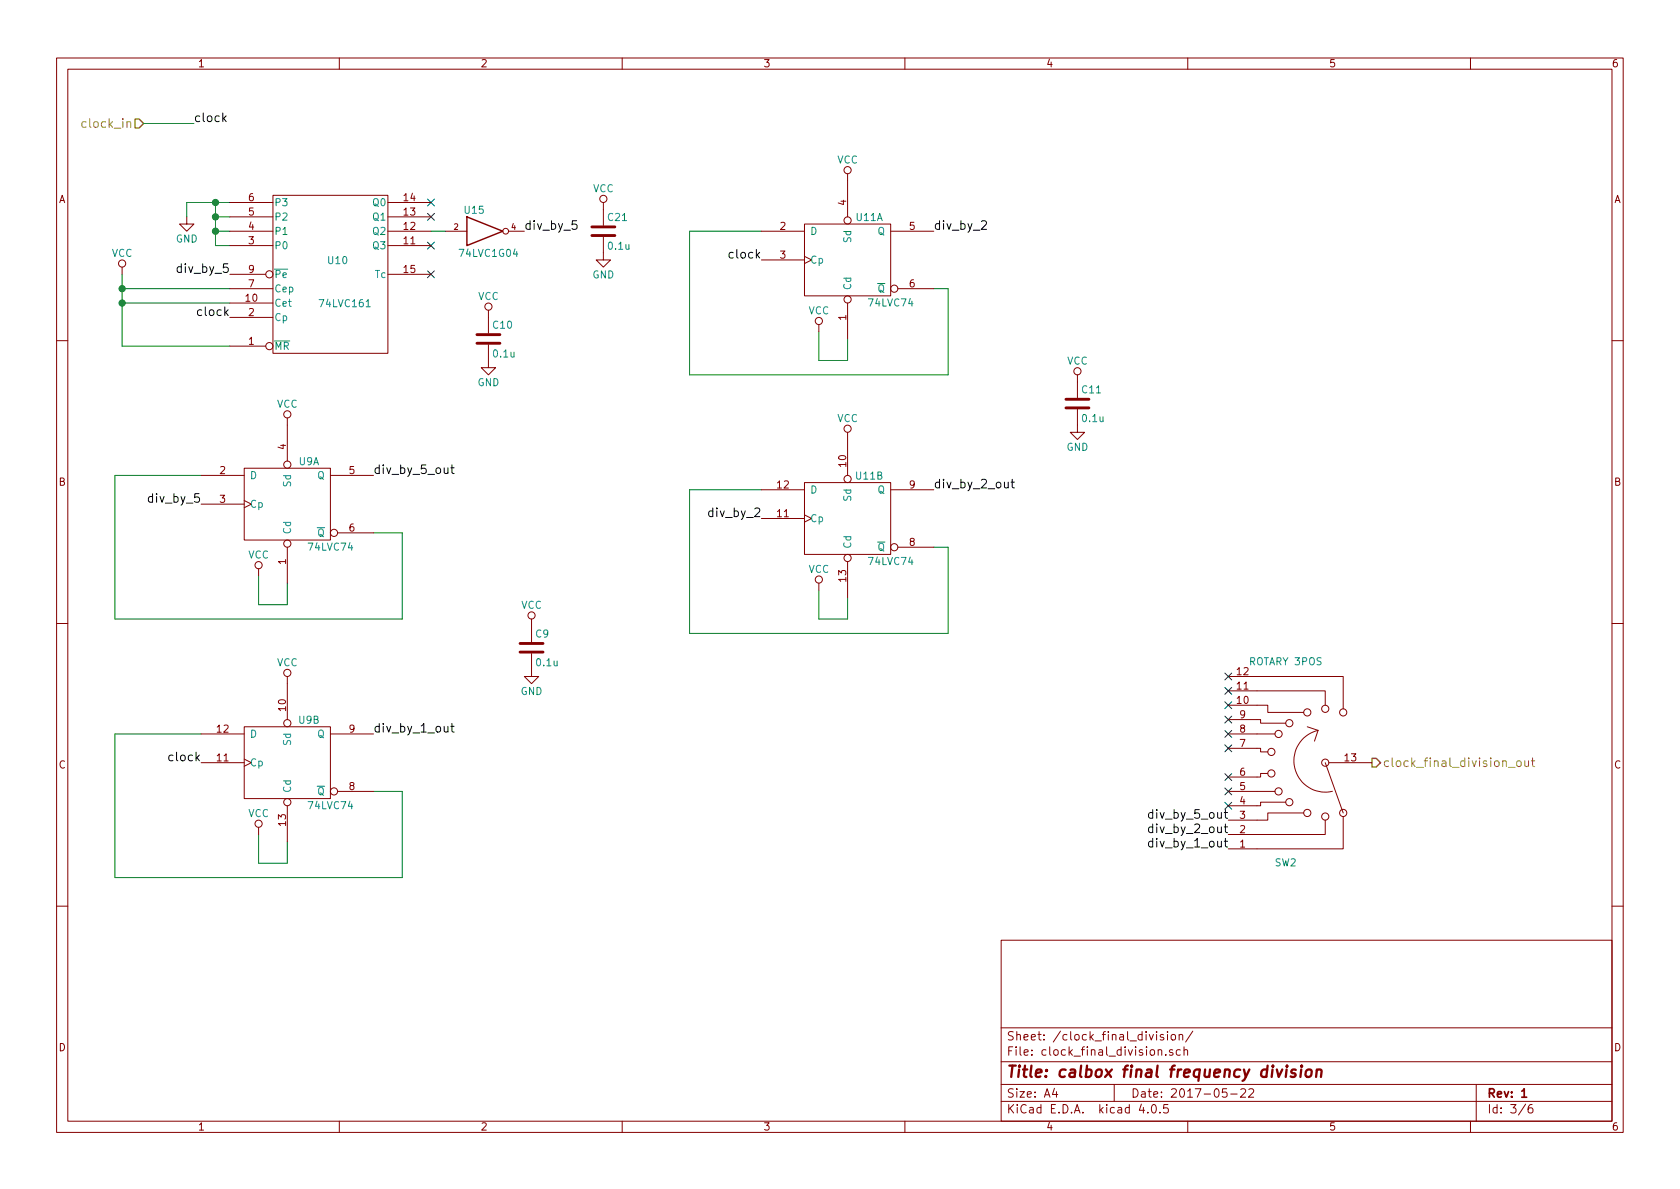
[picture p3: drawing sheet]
EESchema Schematic File Version 2
LIBS:power
LIBS:device
LIBS:transistors
LIBS:conn
LIBS:linear
LIBS:regul
LIBS:74xx
LIBS:cmos4000
LIBS:adc-dac
LIBS:memory
LIBS:xilinx
LIBS:microcontrollers
LIBS:dsp
LIBS:microchip
LIBS:analog_switches
LIBS:motorola
LIBS:texas
LIBS:intel
LIBS:audio
LIBS:interface
LIBS:digital-audio
LIBS:philips
LIBS:display
LIBS:cypress
LIBS:siliconi
LIBS:opto
LIBS:atmel
LIBS:contrib
LIBS:valves
LIBS:switches
LIBS:74xgxx
LIBS:calbox
LIBS:Oscillators
LIBS:calbox-cache
EELAYER 25 0
EELAYER END
$Descr A4 11693 8268
encoding utf-8
Sheet 3 6
Title "calbox final frequency division"
Date "2017-05-22"
Rev "1"
Comp ""
Comment1 ""
Comment2 ""
Comment3 ""
Comment4 ""
$EndDescr
Wire Wire Line
	850  1900 850  2400
Wire Wire Line
	850  2400 1600 2400
NoConn ~ 3000 1900
NoConn ~ 3000 1700
Wire Wire Line
	1600 2100 850  2100
Connection ~ 850  2100
Wire Wire Line
	850  2000 1600 2000
Connection ~ 850  2000
Text Label 1600 2200 2    60   ~ 0
clock
$Comp
L GND #PWR032
U 1 1
P 1300 1500
F 0 "#PWR032" H 1300 1250 50  0001 C CNN
F 1 "GND" H 1300 1350 50  0000 C CNN
F 2 "" H 1300 1500 50  0000 C CNN
F 3 "" H 1300 1500 50  0000 C CNN
	1    1300 1500
	1    0    0    -1  
$EndComp
Wire Wire Line
	1300 1500 1300 1400
Wire Wire Line
	1300 1400 1600 1400
Wire Wire Line
	1600 1500 1500 1500
Wire Wire Line
	1500 1400 1500 1700
Connection ~ 1500 1400
Wire Wire Line
	1500 1600 1600 1600
Connection ~ 1500 1500
Wire Wire Line
	1500 1700 1600 1700
Connection ~ 1500 1600
NoConn ~ 3000 1400
NoConn ~ 3000 1500
Text Label 3650 1600 0    60   ~ 0
div_by_5
Text Label 1600 1900 2    60   ~ 0
div_by_5
Text Label 2600 3300 0    60   ~ 0
div_by_5_out
Wire Wire Line
	1800 4000 1800 4200
Wire Wire Line
	1800 4200 2000 4200
Wire Wire Line
	2000 4200 2000 4050
Wire Wire Line
	2600 3700 2800 3700
Wire Wire Line
	2800 3700 2800 4300
Wire Wire Line
	2800 4300 800  4300
Wire Wire Line
	800  4300 800  3300
Wire Wire Line
	800  3300 1400 3300
Text Label 1400 3500 2    60   ~ 0
div_by_5
Text Label 2600 5100 0    60   ~ 0
div_by_1_out
Wire Wire Line
	2600 5500 2800 5500
Wire Wire Line
	2800 5500 2800 6100
Wire Wire Line
	2800 6100 800  6100
Wire Wire Line
	800  6100 800  5100
Wire Wire Line
	800  5100 1400 5100
Wire Wire Line
	1800 5800 1800 6000
Wire Wire Line
	1800 6000 2000 6000
Wire Wire Line
	2000 6000 2000 5850
Text Label 1400 5300 2    60   ~ 0
clock
Text Label 5300 1800 2    60   ~ 0
clock
Wire Wire Line
	5300 1600 4800 1600
Wire Wire Line
	4800 1600 4800 2600
Wire Wire Line
	4800 2600 6600 2600
Wire Wire Line
	6600 2600 6600 2000
Wire Wire Line
	6600 2000 6500 2000
Text Label 6500 1600 0    60   ~ 0
div_by_2
Wire Wire Line
	5700 2300 5700 2500
Wire Wire Line
	5700 2500 5900 2500
Wire Wire Line
	5900 2500 5900 2350
Wire Wire Line
	5700 4100 5700 4300
Wire Wire Line
	5700 4300 5900 4300
Wire Wire Line
	5900 4300 5900 4150
Wire Wire Line
	6500 3800 6600 3800
Wire Wire Line
	6600 3800 6600 4400
Wire Wire Line
	6600 4400 4800 4400
Wire Wire Line
	4800 4400 4800 3400
Wire Wire Line
	4800 3400 5300 3400
Text Label 5300 3600 2    60   ~ 0
div_by_2
Text Label 6500 3400 0    60   ~ 0
div_by_2_out
$Comp
L C C10
U 1 1
P 3400 2350
F 0 "C10" H 3425 2450 50  0000 L CNN
F 1 "0.1u" H 3425 2250 50  0000 L CNN
F 2 "Capacitors_SMD:C_0805_HandSoldering" H 3438 2200 50  0001 C CNN
F 3 "" H 3400 2350 50  0000 C CNN
	1    3400 2350
	1    0    0    -1  
$EndComp
$Comp
L GND #PWR033
U 1 1
P 3400 2500
F 0 "#PWR033" H 3400 2250 50  0001 C CNN
F 1 "GND" H 3400 2350 50  0000 C CNN
F 2 "" H 3400 2500 50  0000 C CNN
F 3 "" H 3400 2500 50  0000 C CNN
	1    3400 2500
	1    0    0    -1  
$EndComp
$Comp
L C C9
U 1 1
P 3700 4500
F 0 "C9" H 3725 4600 50  0000 L CNN
F 1 "0.1u" H 3725 4400 50  0000 L CNN
F 2 "Capacitors_SMD:C_0805_HandSoldering" H 3738 4350 50  0001 C CNN
F 3 "" H 3700 4500 50  0000 C CNN
	1    3700 4500
	1    0    0    -1  
$EndComp
$Comp
L GND #PWR034
U 1 1
P 3700 4650
F 0 "#PWR034" H 3700 4400 50  0001 C CNN
F 1 "GND" H 3700 4500 50  0000 C CNN
F 2 "" H 3700 4650 50  0000 C CNN
F 3 "" H 3700 4650 50  0000 C CNN
	1    3700 4650
	1    0    0    -1  
$EndComp
$Comp
L C C11
U 1 1
P 7500 2800
F 0 "C11" H 7525 2900 50  0000 L CNN
F 1 "0.1u" H 7525 2700 50  0000 L CNN
F 2 "Capacitors_SMD:C_0805_HandSoldering" H 7538 2650 50  0001 C CNN
F 3 "" H 7500 2800 50  0000 C CNN
	1    7500 2800
	1    0    0    -1  
$EndComp
$Comp
L GND #PWR035
U 1 1
P 7500 2950
F 0 "#PWR035" H 7500 2700 50  0001 C CNN
F 1 "GND" H 7500 2800 50  0000 C CNN
F 2 "" H 7500 2950 50  0000 C CNN
F 3 "" H 7500 2950 50  0000 C CNN
	1    7500 2950
	1    0    0    -1  
$EndComp
Text Label 8550 5800 2    60   ~ 0
div_by_2_out
Text Label 8550 5700 2    60   ~ 0
div_by_5_out
Text Label 8550 5900 2    60   ~ 0
div_by_1_out
Text HLabel 9550 5300 2    60   Output ~ 0
clock_final_division_out
Text HLabel 1000 850  0    60   Input ~ 0
clock_in
Wire Wire Line
	1350 850  1000 850 
Text Label 1350 850  0    60   ~ 0
clock
$Comp
L 74LVC74 U9
U 1 1
P 2000 3500
F 0 "U9" H 2150 3800 50  0000 C CNN
F 1 "74LVC74" H 2300 3205 50  0000 C CNN
F 2 "SMD_Packages:SOIC-14_N" H 2000 3500 50  0001 C CNN
F 3 "http://www.ti.com/lit/ds/symlink/sn74lvc74a.pdf" H 2000 3500 50  0001 C CNN
F 4 "TI" H 2000 3500 60  0001 C CNN "Manufacturer"
F 5 "SN74LVC74ADR" H 2000 3500 60  0001 C CNN "Manufacturer PN"
F 6 "Mouser" H 2000 3500 60  0001 C CNN "Distributor"
F 7 "595-SN74LVC74ADR" H 2000 3500 60  0001 C CNN "Distributor PN"
F 8 "http://www.mouser.com/Search/ProductDetail.aspx?R=SN74LVC74ADRvirtualkey59500000virtualkey595-SN74LVC74ADR" H 2000 3500 60  0001 C CNN "URL"
F 9 "0.40" H 2000 3500 60  0001 C CNN "Unit Price"
	1    2000 3500
	1    0    0    -1  
$EndComp
$Comp
L SW_Rotary12 SW2
U 1 1
P 8950 5300
F 0 "SW2" H 8950 6000 50  0000 C CNN
F 1 "ROTARY 3POS" H 8950 4600 50  0000 C CNN
F 2 "calbox:SW_ROTARY_SP12T_MRK112" H 8750 6000 50  0001 C CNN
F 3 "http://www.mouser.com/ds/2/295/MRlogicLevel-9701.pdf" H 8750 6000 50  0001 C CNN
F 4 "NKK" H 8950 5300 60  0001 C CNN "Manufacturer"
F 5 "MRK112-A" H 8950 5300 60  0001 C CNN "Manufacturer PN"
F 6 "Mouser" H 8950 5300 60  0001 C CNN "Distributor"
F 7 "633-MRK112A" H 8950 5300 60  0001 C CNN "Distributor PN"
F 8 "http://www.mouser.com/Search/ProductDetail.aspx?R=MRK112-Avirtualkey63300000virtualkey633-MRK112A" H 8950 5300 60  0001 C CNN "URL"
F 9 "11.80" H 8950 5300 60  0001 C CNN "Unit Price"
	1    8950 5300
	-1   0    0    1   
$EndComp
NoConn ~ 8550 5600
NoConn ~ 8550 5500
NoConn ~ 8550 5400
NoConn ~ 8550 5200
NoConn ~ 8550 5100
NoConn ~ 8550 5000
NoConn ~ 8550 4900
NoConn ~ 8550 4800
NoConn ~ 8550 4700
$Comp
L VCC #PWR036
U 1 1
P 1800 4000
F 0 "#PWR036" H 1800 3850 50  0001 C CNN
F 1 "VCC" H 1800 4150 50  0000 C CNN
F 2 "" H 1800 4000 50  0000 C CNN
F 3 "" H 1800 4000 50  0000 C CNN
	1    1800 4000
	1    0    0    -1  
$EndComp
$Comp
L VCC #PWR037
U 1 1
P 2000 2950
F 0 "#PWR037" H 2000 2800 50  0001 C CNN
F 1 "VCC" H 2000 3100 50  0000 C CNN
F 2 "" H 2000 2950 50  0000 C CNN
F 3 "" H 2000 2950 50  0000 C CNN
	1    2000 2950
	1    0    0    -1  
$EndComp
$Comp
L VCC #PWR038
U 1 1
P 2000 4750
F 0 "#PWR038" H 2000 4600 50  0001 C CNN
F 1 "VCC" H 2000 4900 50  0000 C CNN
F 2 "" H 2000 4750 50  0000 C CNN
F 3 "" H 2000 4750 50  0000 C CNN
	1    2000 4750
	1    0    0    -1  
$EndComp
$Comp
L VCC #PWR039
U 1 1
P 1800 5800
F 0 "#PWR039" H 1800 5650 50  0001 C CNN
F 1 "VCC" H 1800 5950 50  0000 C CNN
F 2 "" H 1800 5800 50  0000 C CNN
F 3 "" H 1800 5800 50  0000 C CNN
	1    1800 5800
	1    0    0    -1  
$EndComp
$Comp
L VCC #PWR040
U 1 1
P 850 1900
F 0 "#PWR040" H 850 1750 50  0001 C CNN
F 1 "VCC" H 850 2050 50  0000 C CNN
F 2 "" H 850 1900 50  0000 C CNN
F 3 "" H 850 1900 50  0000 C CNN
	1    850  1900
	1    0    0    -1  
$EndComp
$Comp
L VCC #PWR041
U 1 1
P 3400 2200
F 0 "#PWR041" H 3400 2050 50  0001 C CNN
F 1 "VCC" H 3400 2350 50  0000 C CNN
F 2 "" H 3400 2200 50  0000 C CNN
F 3 "" H 3400 2200 50  0000 C CNN
	1    3400 2200
	1    0    0    -1  
$EndComp
$Comp
L VCC #PWR042
U 1 1
P 3700 4350
F 0 "#PWR042" H 3700 4200 50  0001 C CNN
F 1 "VCC" H 3700 4500 50  0000 C CNN
F 2 "" H 3700 4350 50  0000 C CNN
F 3 "" H 3700 4350 50  0000 C CNN
	1    3700 4350
	1    0    0    -1  
$EndComp
$Comp
L VCC #PWR043
U 1 1
P 7500 2650
F 0 "#PWR043" H 7500 2500 50  0001 C CNN
F 1 "VCC" H 7500 2800 50  0000 C CNN
F 2 "" H 7500 2650 50  0000 C CNN
F 3 "" H 7500 2650 50  0000 C CNN
	1    7500 2650
	1    0    0    -1  
$EndComp
$Comp
L VCC #PWR044
U 1 1
P 5900 3050
F 0 "#PWR044" H 5900 2900 50  0001 C CNN
F 1 "VCC" H 5900 3200 50  0000 C CNN
F 2 "" H 5900 3050 50  0000 C CNN
F 3 "" H 5900 3050 50  0000 C CNN
	1    5900 3050
	1    0    0    -1  
$EndComp
$Comp
L VCC #PWR045
U 1 1
P 5900 1250
F 0 "#PWR045" H 5900 1100 50  0001 C CNN
F 1 "VCC" H 5900 1400 50  0000 C CNN
F 2 "" H 5900 1250 50  0000 C CNN
F 3 "" H 5900 1250 50  0000 C CNN
	1    5900 1250
	1    0    0    -1  
$EndComp
$Comp
L VCC #PWR046
U 1 1
P 5700 4100
F 0 "#PWR046" H 5700 3950 50  0001 C CNN
F 1 "VCC" H 5700 4250 50  0000 C CNN
F 2 "" H 5700 4100 50  0000 C CNN
F 3 "" H 5700 4100 50  0000 C CNN
	1    5700 4100
	1    0    0    -1  
$EndComp
$Comp
L VCC #PWR047
U 1 1
P 5700 2300
F 0 "#PWR047" H 5700 2150 50  0001 C CNN
F 1 "VCC" H 5700 2450 50  0000 C CNN
F 2 "" H 5700 2300 50  0000 C CNN
F 3 "" H 5700 2300 50  0000 C CNN
	1    5700 2300
	1    0    0    -1  
$EndComp
$Comp
L 74LVC161 U10
U 1 1
P 2300 1900
F 0 "U10" H 2350 2000 50  0000 C CNN
F 1 "74LVC161" H 2400 1700 50  0000 C CNN
F 2 "SMD_Packages:SO-16-N" H 2300 1900 50  0001 C CNN
F 3 "http://www.mouser.com/ds/2/302/74LVC161-839606.pdf" H 2300 1900 50  0001 C CNN
F 4 "Nexperia" H 2300 1900 60  0001 C CNN "Manufacturer"
F 5 "4LVC161D118" H 2300 1900 60  0001 C CNN "Manufacturer PN"
F 6 "Mouser" H 2300 1900 60  0001 C CNN "Distributor"
F 7 "771-LVC161D118" H 2300 1900 60  0001 C CNN "Distributor PN"
F 8 "http://www.mouser.com/Search/ProductDetail.aspx?R=74LVC161D%2c118virtualkey66800000virtualkey771-LVC161D118" H 2300 1900 60  0001 C CNN "URL"
F 9 "0.61" H 2300 1900 60  0001 C CNN "Unit Price"
	1    2300 1900
	1    0    0    -1  
$EndComp
$Comp
L 74LVC74 U9
U 2 1
P 2000 5300
F 0 "U9" H 2150 5600 50  0000 C CNN
F 1 "74LVC74" H 2300 5005 50  0000 C CNN
F 2 "SMD_Packages:SOIC-14_N" H 2000 5300 50  0001 C CNN
F 3 "http://www.ti.com/lit/ds/symlink/sn74lvc74a.pdf" H 2000 5300 50  0001 C CNN
F 4 "TI" H 2000 5300 60  0001 C CNN "Manufacturer"
F 5 "SN74LVC74ADR" H 2000 5300 60  0001 C CNN "Manufacturer PN"
F 6 "Mouser" H 2000 5300 60  0001 C CNN "Distributor"
F 7 "595-SN74LVC74ADR" H 2000 5300 60  0001 C CNN "Distributor PN"
F 8 "http://www.mouser.com/Search/ProductDetail.aspx?R=SN74LVC74ADRvirtualkey59500000virtualkey595-SN74LVC74ADR" H 2000 5300 60  0001 C CNN "URL"
F 9 "0.40" H 2000 5300 60  0001 C CNN "Unit Price"
	2    2000 5300
	1    0    0    -1  
$EndComp
$Comp
L 74LVC74 U11
U 1 1
P 5900 1800
F 0 "U11" H 6050 2100 50  0000 C CNN
F 1 "74LVC74" H 6200 1505 50  0000 C CNN
F 2 "SMD_Packages:SOIC-14_N" H 5900 1800 50  0001 C CNN
F 3 "http://www.ti.com/lit/ds/symlink/sn74lvc74a.pdf" H 5900 1800 50  0001 C CNN
F 4 "TI" H 5900 1800 60  0001 C CNN "Manufacturer"
F 5 "SN74LVC74ADR" H 5900 1800 60  0001 C CNN "Manufacturer PN"
F 6 "Mouser" H 5900 1800 60  0001 C CNN "Distributor"
F 7 "595-SN74LVC74ADR" H 5900 1800 60  0001 C CNN "Distributor PN"
F 8 "http://www.mouser.com/Search/ProductDetail.aspx?R=SN74LVC74ADRvirtualkey59500000virtualkey595-SN74LVC74ADR" H 5900 1800 60  0001 C CNN "URL"
F 9 "0.40" H 5900 1800 60  0001 C CNN "Unit Price"
	1    5900 1800
	1    0    0    -1  
$EndComp
$Comp
L 74LVC74 U11
U 2 1
P 5900 3600
F 0 "U11" H 6050 3900 50  0000 C CNN
F 1 "74LVC74" H 6200 3305 50  0000 C CNN
F 2 "SMD_Packages:SOIC-14_N" H 5900 3600 50  0001 C CNN
F 3 "http://www.ti.com/lit/ds/symlink/sn74lvc74a.pdf" H 5900 3600 50  0001 C CNN
F 4 "TI" H 5900 3600 60  0001 C CNN "Manufacturer"
F 5 "SN74LVC74ADR" H 5900 3600 60  0001 C CNN "Manufacturer PN"
F 6 "Mouser" H 5900 3600 60  0001 C CNN "Distributor"
F 7 "595-SN74LVC74ADR" H 5900 3600 60  0001 C CNN "Distributor PN"
F 8 "http://www.mouser.com/Search/ProductDetail.aspx?R=SN74LVC74ADRvirtualkey59500000virtualkey595-SN74LVC74ADR" H 5900 3600 60  0001 C CNN "URL"
F 9 "0.40" H 5900 3600 60  0001 C CNN "Unit Price"
	2    5900 3600
	1    0    0    -1  
$EndComp
$Comp
L 74LVC1G04 U15
U 1 1
P 3400 1600
F 0 "U15" H 3300 1750 50  0000 C CNN
F 1 "74LVC1G04" H 3400 1450 50  0000 C CNN
F 2 "TO_SOT_Packages_SMD:SOT-23-5" H 3400 1600 50  0001 C CNN
F 3 "" H 3400 1600 50  0000 C CNN
	1    3400 1600
	1    0    0    -1  
$EndComp
$Comp
L C C21
U 1 1
P 4200 1600
F 0 "C21" H 4225 1700 50  0000 L CNN
F 1 "0.1u" H 4225 1500 50  0000 L CNN
F 2 "Capacitors_SMD:C_0805_HandSoldering" H 4238 1450 50  0001 C CNN
F 3 "" H 4200 1600 50  0000 C CNN
	1    4200 1600
	1    0    0    -1  
$EndComp
$Comp
L GND #PWR048
U 1 1
P 4200 1750
F 0 "#PWR048" H 4200 1500 50  0001 C CNN
F 1 "GND" H 4200 1600 50  0000 C CNN
F 2 "" H 4200 1750 50  0000 C CNN
F 3 "" H 4200 1750 50  0000 C CNN
	1    4200 1750
	1    0    0    -1  
$EndComp
$Comp
L VCC #PWR049
U 1 1
P 4200 1450
F 0 "#PWR049" H 4200 1300 50  0001 C CNN
F 1 "VCC" H 4200 1600 50  0000 C CNN
F 2 "" H 4200 1450 50  0000 C CNN
F 3 "" H 4200 1450 50  0000 C CNN
	1    4200 1450
	1    0    0    -1  
$EndComp
Wire Wire Line
	3000 1600 3100 1600
$EndSCHEMATC
